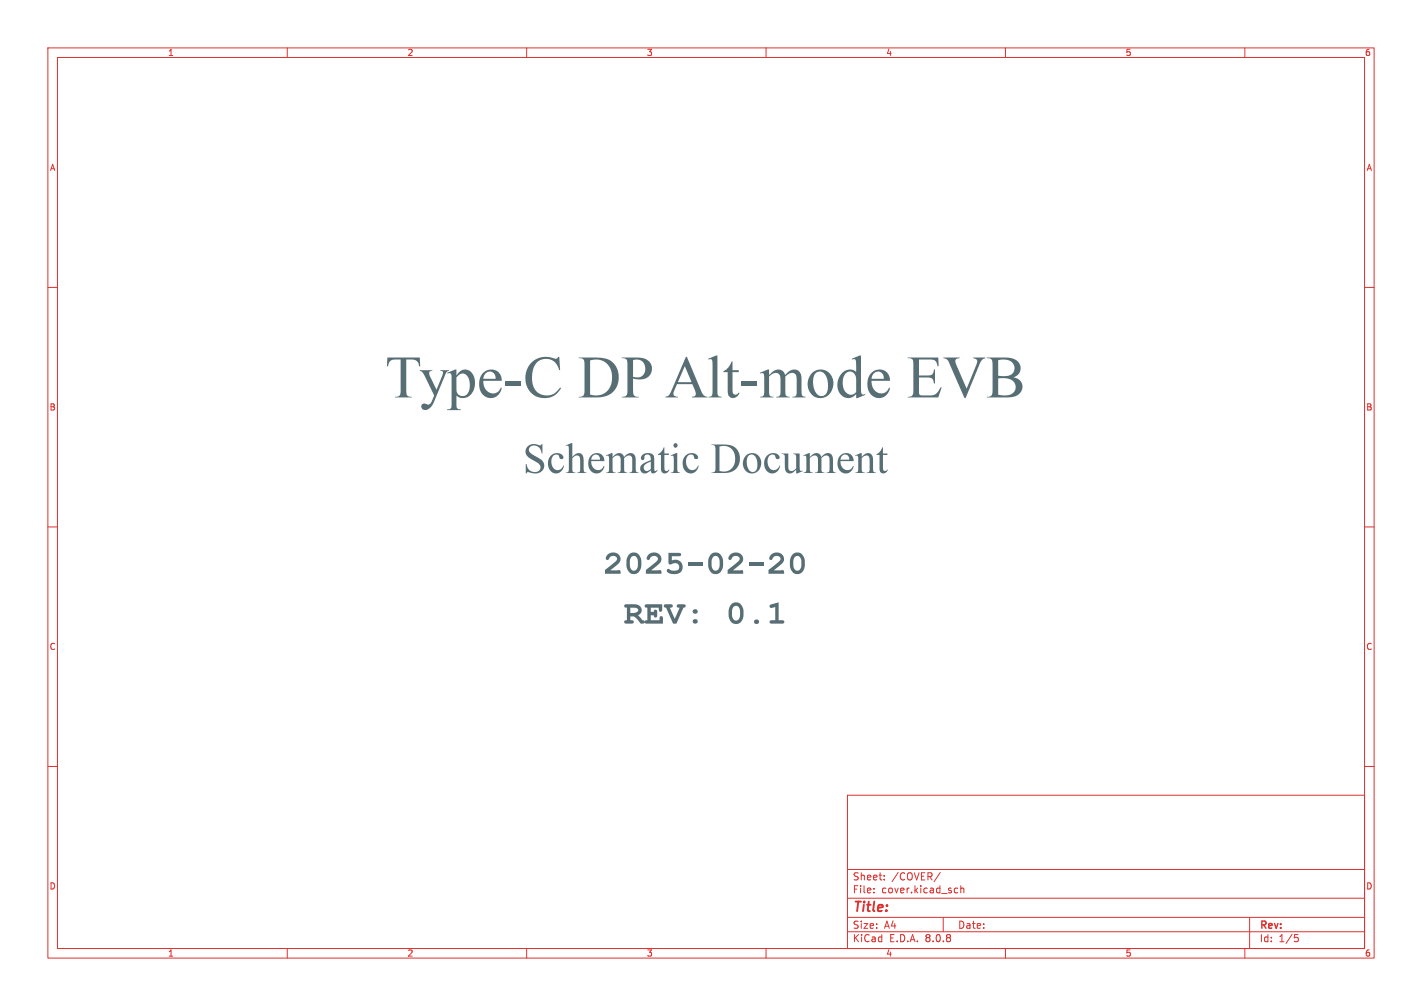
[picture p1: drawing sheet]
<svg xmlns="http://www.w3.org/2000/svg" width="297mm" height="210mm" viewBox="0 0 297 210" stroke-linecap="round" stroke-linejoin="round" font-family="sans-serif">
<g fill="none" stroke="#dc322f" stroke-width=".21">
<path d="M10 10h277v190h-277zM12 12h273v186h-273zM60 10v2M110 10v2M160 10v2M210 10v2M260 10v2M10 60h2M285 60h2M10 110h2M285 110h2M10 160h2"/>
<path d="M177 166h108v32h-108zM285 160h2M60 198v2M110 198v2M160 198v2M177 194.5h108M177 191.5h108M177 187.5h108M177 181.5h108M182.5 186.3v.1M182.5 185.5v.1M184.7 183.6v.1"/>
<path d="M184.7 182.8v.1M196.4 182.1l-1.3 2M197 191.5v3M199.6 185.4l.4 .1M200 186.3l-.4 .1M200.7 185.5l.2-.1 .3 .1 .1 .9M200.7 184.9v1.5M210 198v2M260 198v2M261 191.5v6.5M270.4 195.1h.7M270.5 195.7h.4l.3 .3-.2 .5-.5 .1"/>
</g>
<g fill="#586e75">
<path d="M160.8 126.3l1.8-.6v3.8h1l.2 .3-.1 .3h-2.9l-.1-.3 .1-.2 1.1-.1v-2.8l-.9 .2-.2-.1z"/>
<path d="M165.5 115.7a1.51 1.51 0 0 1 1.7-.2 1.51 1.51 0 0 1 .9 1.4v1.1a1.55 1.55 0 0 1-.8 1.7 1.55 1.55 0 0 1-1.9-.4l-.4-.8v-1.3h.7v.8a.88 .88 0 0 0 .3 .9 .88 .88 0 0 0 1 .1l.1-.1a2.38 2.38 0 0 0-.3-2.8 .92 .92 0 0 0-1.1 1.1h-.7l.1-.8z"/>
</g>
<text font-size="12.4" fill="#586e75" x="80.4" y="86.2">Type-CDPAlt-modeEVB</text>
<text font-size="8.8" fill="#586e75" x="109.2" y="101.1">SchematicDocument</text>
<g font-size="7.1" fill="#586e75">
<text x="126" y="121.7">2025-02-20</text>
<text x="130.2" y="132.1">REV: 0.1</text>
</g>
<text font-size="2.8" fill="#dc322f" x="178" y="190.9">Title:</text>
<g font-size="2.1" fill="#dc322f">
<text x="178" y="184">Sheet:</text>
<text x="186.2" y="184">/COVER/</text>
<text x="178" y="186.7">File:</text>
<text x="184.1" y="186.7">cover.kicad_sch</text>
<text x="178" y="196.9">KiCad</text>
<text x="178" y="194.1">Size:</text>
<text x="184.7" y="194.1">A4</text>
<text x="185.7" y="196.9">E.D.A.</text>
<text x="193.3" y="196.9">8.0.8</text>
<text x="200" y="194.1">Date:</text>
<text x="263" y="194.3">Rev:</text>
<text x="263" y="196.9">Id:</text>
<text x="267.1" y="196.9">1/5</text>
</g>
<g font-size="1.8" fill="#dc322f">
<text x="35" y="11.9">1</text>
<text x="85" y="11.9">2</text>
<text x="135" y="11.9">3</text>
<text x="185" y="11.9">4</text>
<text x="235" y="11.9">5</text>
<text x="285" y="11.9">6</text>
<text x="10.3" y="35.9">A</text>
<text x="285.3" y="35.9">A</text>
<text x="10.3" y="85.9">B</text>
<text x="285.3" y="85.9">B</text>
<text x="10.3" y="135.9">C</text>
<text x="285.3" y="135.9">C</text>
<text x="10.3" y="185.9">D</text>
<text x="285.3" y="185.9">D</text>
<text x="35" y="199.9">1</text>
<text x="85" y="199.9">2</text>
<text x="135" y="199.9">3</text>
<text x="185" y="199.9">4</text>
<text x="235" y="199.9">5</text>
<text x="285" y="199.9">6</text>
</g>
</svg>
